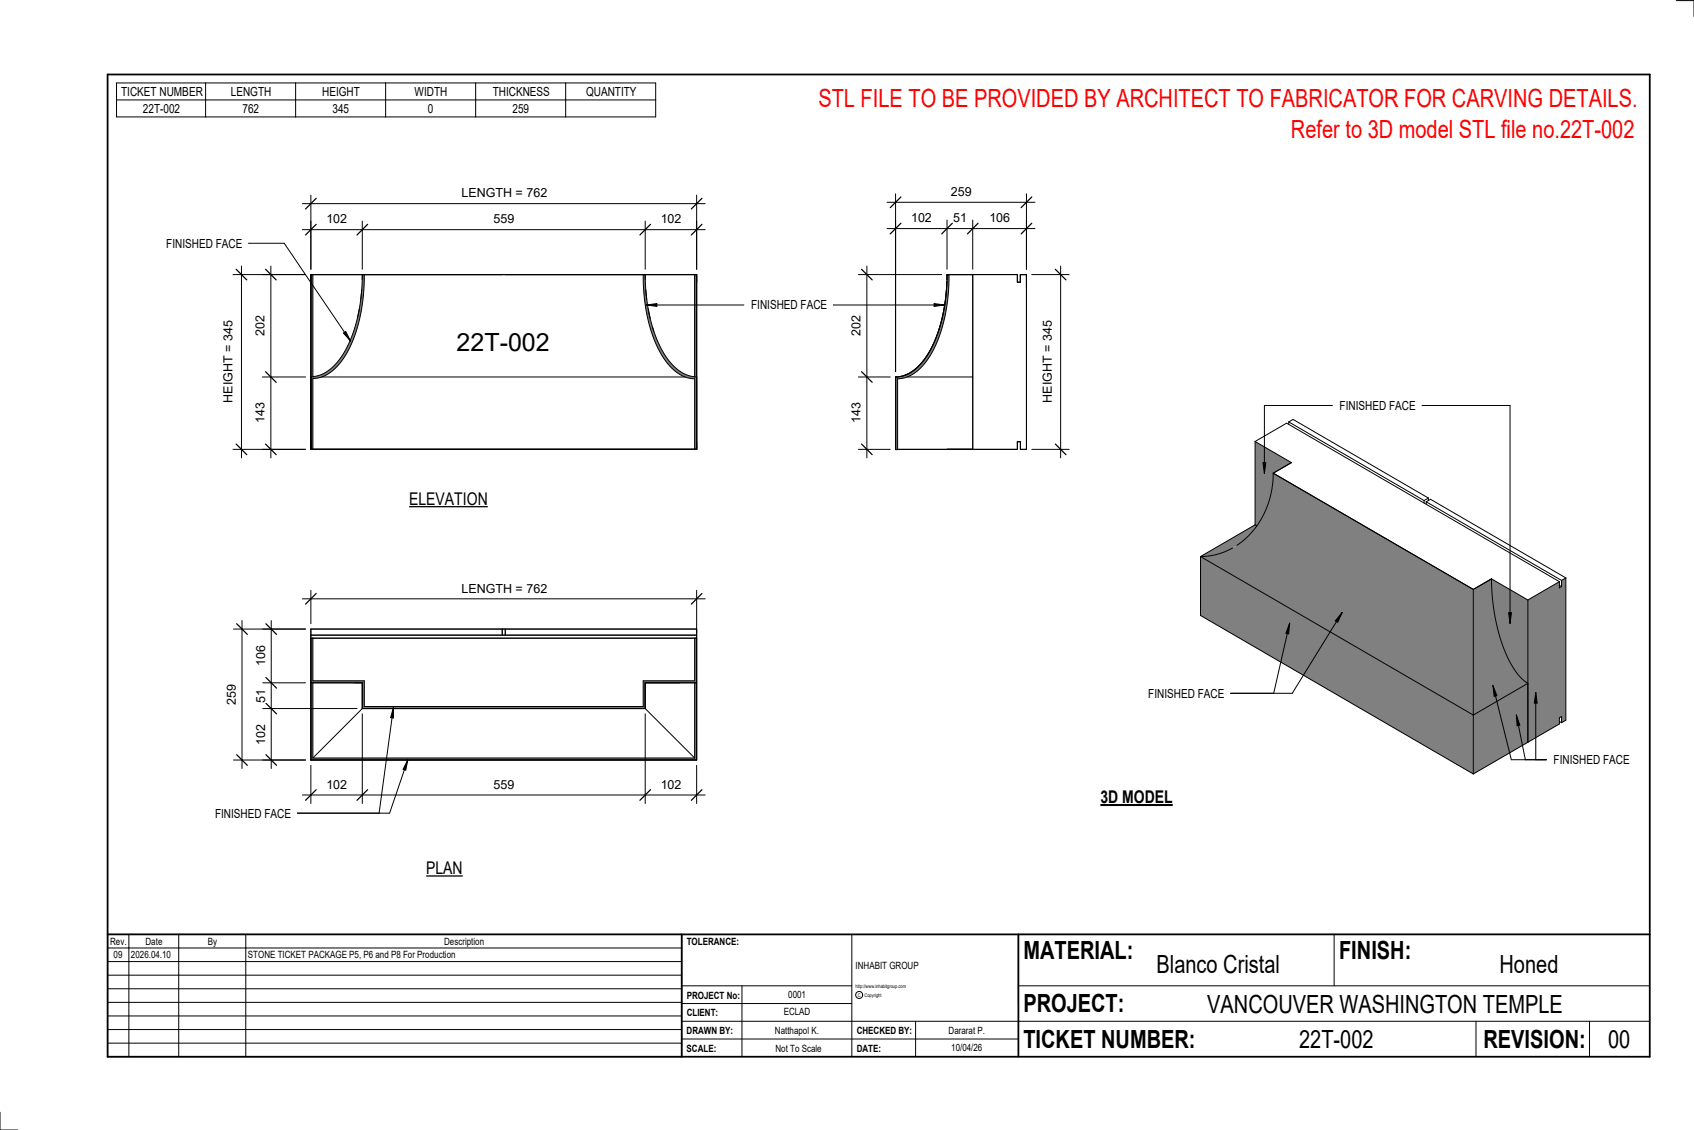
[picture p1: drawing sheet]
<svg xmlns="http://www.w3.org/2000/svg" width="914mm" height="610mm" viewBox="0 0 914 610" stroke-linecap="round" stroke-linejoin="round" font-family="sans-serif">
<g fill="#808080">
<path d="M795 386l30-17v31l-30 18z"/>
<path d="M795 318l10-6a91 91 0 0 0 14 51l6 6-30 17z"/>
<path d="M648 300l147 86v32l-147-86z"/>
<path d="M687 255l108 63v68l-147-86a42 42 0 0 0 39-39z"/>
<path d="M648 300l29-17 1 1a37 37 0 0 1-30 16z"/>
<path d="M825 324l17-10v3l1-1v-3l2-1v77l-2 1v-3h-1v4l-17 9z"/>
<path d="M805 312l20 12v45a44 44 0 0 1-15-26l-4-15z"/>
<path d="M677 238l20 12-10 5a48 48 0 0 1-9 29l-1-1z"/>
</g>
<g fill="none" stroke="#000" stroke-width=".54">
<path d="M677 238l20 12-10 5M677 238l17-10 148 86M677 238v45M696 228l2-2 73 43M696 228l73 42M696 228v1M687 255a47 47 0 0 1-19 39M687 255l108 63M769 270v1M770 271l2-2 73 43M770 271l73 42M770 271v1"/>
<path d="M771 269l-2 1M771 269v1M665 296l-7 3-10 1M677 283l1 1M677 283l-29 17M648 300v32l147 86M648 300l147 86M795 318v68M805 312a91 91 0 0 0 14 51l6 6-30 17M805 312l-10 6M805 312l20 12M842 314l-17 10"/>
<path d="M842 314v3l1-1M842 316h1M843 313v3M845 312v77l-2 1M845 312l-2 1M825 324v76M795 386v32M842 389l1 1M843 390v-3h-1v4l-47 27"/>
</g>
<path d="M511 148h1a79 79 0 0 1-13 48 19 19 0 0 1-14 8v39h-2v-40a23 23 0 0 0 19-14 86 86 0 0 0 9-41z" fill="#7c7c7c"/>
<path d="M511 155a69 69 0 0 1-15 43M511 152v3M511 148a78 78 0 0 1-13 48 19 19 0 0 1-15 7M511 148h38v4h2v-4h3v94h-3v-4h-2v4h-64M511 148v3M512 148a79 79 0 0 1-13 48 19 19 0 0 1-14 8v39h-2v-40M496 198l-4 2M485 203h-2M487 203h-1M490 203h35v-55v94M490 202l-3 1M492 201h-1" fill="none" stroke="#000" stroke-width=".54"/>
<g fill="#7c7c7c">
<path d="M168 148h1v55h-1z"/>
<path d="M375 148h1v55h-1z"/>
<path d="M347 148a79 79 0 0 0 14 48 19 19 0 0 0 14 8v38h1v-39a21 21 0 0 1-18-12 85 85 0 0 1-10-43zM196 148a78 78 0 0 1-14 47 18 18 0 0 1-14 8v39h1v-38a22 22 0 0 0 18-13 86 86 0 0 0 10-43z"/>
</g>
<g fill="none" stroke="#000" stroke-width=".54">
<path d="M168 148h208v94h-208zM169 148v55M195 159v3M195 156v3M196 151v-3a78 78 0 0 1-14 47 20 20 0 0 1-13 8M197 148a79 79 0 0 1-14 48 19 19 0 0 1-14 8v38M347 148a79 79 0 0 0 14 48 19 19 0 0 0 14 8v38M348 151v-3a78 78 0 0 0 14 47 20 20 0 0 0 13 8M349 156v3M349 159v3M375 148v55h1M194 167l-1 5"/>
<path d="M350 167l1 5M352 176l1 3M168 203h1M174 203h196"/>
</g>
<g fill="#7c7c7c">
<path d="M168 368h1v41h206v-41h1v42h-208z"/>
<path d="M168 344h1v23h28v14h150v-14h28v-23h1v24h-28v14h-152v-14h-28z"/>
</g>
<g fill="none" stroke="#000" stroke-width=".54">
<path d="M483 119v82M511 119v26M525 119v26M554 119v26M479 123h80M168 339h208v71h-208zM271 339v4M273 339v4M168 344h208M168 343h208M169 344v23h28v14h150v-14h28v-23M168 368h28"/>
<path d="M169 368v41M169 368h27M196 368v14M348 368h27M348 368v14M348 368h28M375 368v41M196 382l-27 27M196 382h152M348 382l27 27M169 409h206"/>
</g>
<path d="M486 120l-5 6M514 120l-6 6M528 120l-6 6M557 120l-6 6" fill="none" stroke="#000" stroke-width=".67"/>
<g fill="#fff">
<path d="M492 114h11v7h-11z"/>
<path d="M514 114h8v7h-8z"/>
<path d="M534 114h11v7h-11z"/>
</g>
<path d="M479 109h80M483 105v96M554 105v40" fill="none" stroke="#000" stroke-width=".54"/>
<path d="M486 106l-5 6M557 106l-6 6" fill="none" stroke="#000" stroke-width=".67"/>
<path d="M513 100h11v7h-11z" fill="#fff"/>
<path d="M557 148h20M573 144v103M557 242h20" fill="none" stroke="#000" stroke-width=".54"/>
<path d="M570 145l5 6M570 240l5 5" fill="none" stroke="#000" stroke-width=".67"/>
<path d="M562 173h7v44h-7z" fill="#fff"/>
<path d="M463 148h45M468 144v103M463 203h18M463 242h18" fill="none" stroke="#000" stroke-width=".54"/>
<path d="M465 145l6 6M465 201l6 5M465 240l6 5" fill="none" stroke="#000" stroke-width=".67"/>
<g fill="#fff">
<path d="M459 217h7v11h-7z"/>
<path d="M459 170h7v11h-7z"/>
<path d="M246 177h51v16h-51z"/>
</g>
<path d="M168 119v26M196 119v26M348 119v26M376 119v26M163 124h218" fill="none" stroke="#000" stroke-width=".54"/>
<path d="M171 121l-6 6M198 121l-5 6M351 121l-6 6M379 121l-6 6" fill="none" stroke="#000" stroke-width=".67"/>
<g fill="#fff">
<path d="M176 114h11v8h-11z"/>
<path d="M266 114h11v8h-11z"/>
<path d="M357 114h11v8h-11z"/>
</g>
<path d="M163 110h218M168 105v40M376 105v40" fill="none" stroke="#000" stroke-width=".54"/>
<path d="M171 107l-6 6M379 107l-6 6" fill="none" stroke="#000" stroke-width=".67"/>
<path d="M249 100h46v8h-46z" fill="#fff"/>
<path d="M142 148h23M146 144v103M142 203h23M142 242h23" fill="none" stroke="#000" stroke-width=".54"/>
<path d="M143 145l6 6M143 201l6 5M143 240l6 5" fill="none" stroke="#000" stroke-width=".67"/>
<g fill="#fff">
<path d="M137 170h7v11h-7z"/>
<path d="M137 217h7v11h-7z"/>
</g>
<path d="M126 148h39M130 144v103M126 242h39" fill="none" stroke="#000" stroke-width=".54"/>
<path d="M127 145l6 6M127 240l6 5" fill="none" stroke="#000" stroke-width=".67"/>
<path d="M119 173h8v44h-8z" fill="#fff"/>
<path d="M196 385v48M348 385v48M168 413v20M376 413v20M163 429h218" fill="none" stroke="#000" stroke-width=".54"/>
<path d="M171 426l-6 6M198 426l-5 6M351 426l-6 6M379 426l-6 6" fill="none" stroke="#000" stroke-width=".67"/>
<g fill="#fff">
<path d="M357 419h11v8h-11z"/>
<path d="M266 419h11v8h-11z"/>
<path d="M176 419h11v8h-11z"/>
</g>
<path d="M142 339h23M146 335v80M142 368h23M142 382h51M142 410h23" fill="none" stroke="#000" stroke-width=".54"/>
<path d="M144 336l5 6M144 379l5 6M144 365l5 6M144 407l5 6" fill="none" stroke="#000" stroke-width=".67"/>
<g fill="#fff">
<path d="M137 348h8v11h-8z"/>
<path d="M137 372h8v7h-8z"/>
<path d="M137 391h8v11h-8z"/>
</g>
<path d="M126 339h39M131 335v80M126 410h39" fill="none" stroke="#000" stroke-width=".54"/>
<path d="M128 336l6 6M128 407l6 6" fill="none" stroke="#000" stroke-width=".67"/>
<path d="M121 369h8v11h-8z" fill="#fff"/>
<path d="M168 318v18M376 318v23M163 323h218" fill="none" stroke="#000" stroke-width=".54"/>
<path d="M171 320l-6 6M379 320l-6 6" fill="none" stroke="#000" stroke-width=".67"/>
<path d="M249 314h46v7h-46z" fill="#fff"/>
<g fill="none" stroke="#000" stroke-width=".54">
<path d="M905 0h9v9M460 504v66M720 504v28M891 504h-341v37M368 532h92M401 532v38M550 532h341M368 551h523M368 541h92M494 551v19M797 551v19M858 551v19"/>
<path d="M368 561h182M0 600v10h10"/>
<circle cx="464" cy="537" r="1.9"/>
</g>
<path d="M58 40h833v530h-833zM58 504h833M368 504v66M550 504v66" fill="none" stroke="#000" stroke-width=".96"/>
<g fill="#fff">
<path d="M652 534h192v15h-192z"/>
<path d="M513 562h17v6h-17z"/>
<path d="M425 533h10v6h-10z"/>
<path d="M423 543h15v6h-15z"/>
<path d="M418 553h24v6h-24z"/>
<path d="M624 513h68v15h-68z"/>
<path d="M809 513h33v15h-33z"/>
<path d="M512 553h20v6h-20z"/>
<path d="M701 553h41v15h-41z"/>
<path d="M442 45h443v16h-443z"/>
<path d="M868 553h12v15h-12z"/>
<path d="M61 512h5v6h-5z"/>
</g>
<path d="M58 504h310v66h-310zM58 519h310M58 511h310M70 504v66M96 504v66M133 504v66M58 533h310M58 526h310M58 555h310M58 548h310M58 541h310M58 563h310" fill="none" stroke="#000" stroke-width=".54"/>
<path d="M221 264h42v10h-42z" fill="#fff"/>
<path d="M221 273h42" fill="none" stroke="#000" stroke-width=".69" stroke-linecap="butt"/>
<path d="M230 463h20v11h-20z" fill="#fff"/>
<path d="M230 473h20" fill="none" stroke="#000" stroke-width=".69" stroke-linecap="butt"/>
<path d="M594 424h39v12h-39z" fill="#fff"/>
<path d="M594 434h39" fill="none" stroke="#000" stroke-width="1.1" stroke-linecap="butt"/>
<path d="M697 62h187v15h-187z" fill="#fff"/>
<path d="M212 382v5h-1zM212 382l-7 57M220 410l-1 6-1-1zM220 410l-10 29h-49" fill="none" stroke="#000" stroke-width=".54"/>
<path d="M212 382v5h-1zM220 410l-1 6-1-1z" fill="#000"/>
<path d="M116 435h41v8h-41z" fill="#fff"/>
<path d="M349 165l6-1v1zM349 165h53M450 165h60M504 164l6 1h-6z" fill="none" stroke="#000" stroke-width=".54"/>
<path d="M349 165l6-1v1zM504 164l6 1h-6z" fill="#000"/>
<path d="M405 161h41v7h-41z" fill="#fff"/>
<path d="M134 131h19l36 53M185 180l2-1 2 5z" fill="none" stroke="#000" stroke-width=".54"/>
<path d="M185 180l2-1 2 5z" fill="#000"/>
<path d="M90 128h40v7h-40z" fill="#fff"/>
<path d="M63 45h291v18h-291zM63 54h291M111 45v18M160 45v18M208 45v18M257 45v18M305 45v18M696 336v6h-2zM696 336l-8 38M724 330l-2 6-1-1zM724 330l-26 44h-34" fill="none" stroke="#000" stroke-width=".54"/>
<path d="M696 336v6h-2zM724 330l-2 6-1-1z" fill="#000"/>
<path d="M620 370h40v8h-40z" fill="#fff"/>
<path d="M719 219h-36v36M768 219h47v117M682 250h1v5zM814 331h2l-1 5z" fill="none" stroke="#000" stroke-width=".54"/>
<path d="M682 250h1v5zM814 331h2l-1 5z" fill="#000"/>
<path d="M723 215h41v8h-41z" fill="#fff"/>
<path d="M806 370l2 5-1 1zM829 374l1 5h-2zM819 386l1 5-1 1z" fill="#000"/>
<path d="M806 370l2 5-1 1zM806 370l10 40h19M829 374l1 5h-2zM829 374v36M819 386l1 5-1 1zM819 386l4 24" fill="none" stroke="#000" stroke-width=".54"/>
<path d="M839 406h40v8h-40z" fill="#fff"/>
<g font-size="13.5" fill="#f00">
<text x="442" y="58">STL FILE TO BE PROVIDED BY ARCHITECT TO FABRICATOR FOR CARVING DETAILS.</text>
<text x="697" y="75">Refer to 3D model STL file no.22T-002</text>
</g>
<g font-size="13.5">
<text x="246" y="190">22T-002</text>
<text x="552" y="517">MATERIAL:</text>
<text x="723" y="517">FINISH:</text>
<text x="624" y="525">Blanco Cristal</text>
<text x="809" y="525">Honed</text>
<text x="552" y="546">PROJECT:</text>
<text x="652" y="546">VANCOUVER WASHINGTON TEMPLE</text>
<text x="552" y="565">TICKET NUMBER:</text>
<text x="701" y="565">22T-002</text>
<text x="801" y="565">REVISION:</text>
<text x="868" y="565">00</text>
</g>
<g font-size="9.4">
<text x="221" y="272">ELEVATION</text>
<text x="594" y="433">3D MODEL</text>
<text x="230" y="472">PLAN</text>
</g>
<g font-size="6.7">
<text x="65" y="52">TICKET NUMBER</text>
<text x="125" y="52">LENGTH</text>
<text x="174" y="52">HEIGHT</text>
<text x="224" y="52">WIDTH</text>
<text x="266" y="52">THICKNESS</text>
<text x="316" y="52">QUANTITY</text>
<text x="77" y="61">22T-002</text>
<text x="131" y="61">762</text>
<text x="179" y="61">345</text>
<text x="231" y="61">0</text>
<text x="277" y="61">259</text>
<text x="249" y="107">LENGTH = 762</text>
<text x="513" y="106">259</text>
<text x="492" y="120">102</text>
<text x="514" y="120">51</text>
<text x="534" y="120">106</text>
<text x="176" y="121">102</text>
<text x="266" y="121">559</text>
<text x="357" y="121">102</text>
<text x="90" y="134">FINISHED FACE</text>
<text x="405" y="167">FINISHED FACE</text>
<text x="143" y="181" transform="rotate(-90 143 181)">202</text>
<text x="465" y="181" transform="rotate(-90 465 181)">202</text>
<text x="126" y="217" transform="rotate(-90 126 217)">HEIGHT = 345</text>
<text x="568" y="217" transform="rotate(-90 568 217)">HEIGHT = 345</text>
<text x="723" y="221">FINISHED FACE</text>
<text x="143" y="228" transform="rotate(-90 143 228)">143</text>
<text x="465" y="228" transform="rotate(-90 465 228)">143</text>
<text x="249" y="320">LENGTH = 762</text>
<text x="143" y="359" transform="rotate(-90 143 359)">106</text>
<text x="620" y="376">FINISHED FACE</text>
<text x="127" y="380" transform="rotate(-90 127 380)">259</text>
<text x="143" y="379" transform="rotate(-90 143 379)">51</text>
<text x="143" y="402" transform="rotate(-90 143 402)">102</text>
<text x="839" y="412">FINISHED FACE</text>
<text x="176" y="426">102</text>
<text x="266" y="426">559</text>
<text x="357" y="426">102</text>
<text x="116" y="441">FINISHED FACE</text>
</g>
<g font-size="5.4">
<text x="59" y="510">Rev.</text>
<text x="79" y="510">Date</text>
<text x="112" y="510">By</text>
<text x="240" y="510">Description</text>
<text x="371" y="510">TOLERANCE:</text>
<text x="61" y="517">09</text>
<text x="71" y="517">2026.04.10</text>
<text x="134" y="517">STONE TICKET PACKAGE P5, P6 and P8 For Production</text>
<text x="462" y="523">INHABIT GROUP</text>
<text x="371" y="539">PROJECT No:</text>
<text x="425" y="538">0001</text>
<text x="371" y="548">CLIENT:</text>
<text x="423" y="548">ECLAD</text>
<text x="371" y="558">DRAWN BY:</text>
<text x="418" y="558">Natthapol K.</text>
<text x="462" y="558">CHECKED BY:</text>
<text x="512" y="558">Dararat P.</text>
<text x="371" y="567">SCALE:</text>
<text x="419" y="567">Not To Scale</text>
<text x="462" y="567">DATE:</text>
<text x="513" y="567">10/04/26</text>
</g>
<g font-size="2.7">
<text x="462" y="533">http://www.inhabitgroup.com</text>
<text x="463" y="538">C</text>
<text x="467" y="538">Copyright</text>
</g>
</svg>
